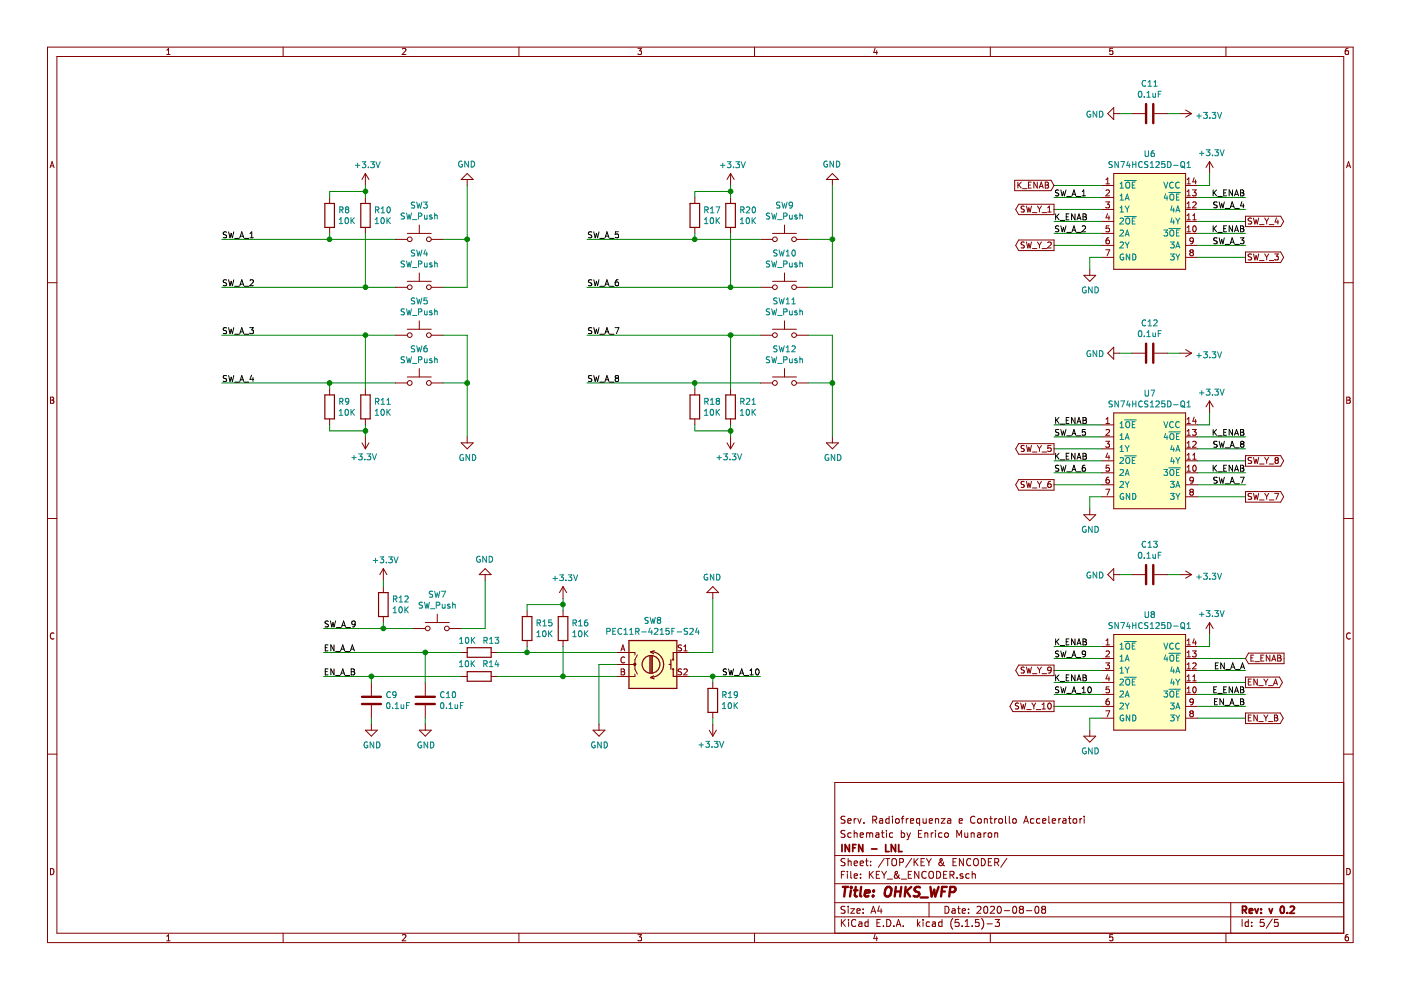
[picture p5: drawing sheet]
EESchema Schematic File Version 4
EELAYER 30 0
EELAYER END
$Descr A4 11693 8268
encoding utf-8
Sheet 5 5
Title "OHKS_WFP"
Date "2020-08-08"
Rev "v 0.2"
Comp "INFN - LNL"
Comment1 "Schematic by Enrico Munaron"
Comment2 "Serv. Radiofrequenza e Controllo Acceleratori"
Comment3 ""
Comment4 ""
$EndDescr
$Comp
L Device:Rotary_Encoder_Switch SW8
U 1 1
P 5450 5550
F 0 "SW8" H 5450 5917 50  0000 C CNN
F 1 "PEC11R-4215F-S24" H 5450 5826 50  0000 C CNN
F 2 "WFP_v2_0_Hardware:PEC11R" H 5300 5710 50  0001 C CNN
F 3 "~" H 5450 5810 50  0001 C CNN
	1    5450 5550
	1    0    0    -1  
$EndComp
$Comp
L Switch:SW_Push SW3
U 1 1
P 3500 2000
F 0 "SW3" H 3500 2285 50  0000 C CNN
F 1 "SW_Push" H 3500 2194 50  0000 C CNN
F 2 "Button_Switch_Keyboard:SW_Cherry_MX_1.00u_PCB" H 3500 2200 50  0001 C CNN
F 3 "~" H 3500 2200 50  0001 C CNN
	1    3500 2000
	1    0    0    -1  
$EndComp
$Comp
L WFP_v2_0:SN74HCS125D-Q1 U6
U 1 1
P 9600 1850
F 0 "U6" H 9600 2415 50  0000 C CNN
F 1 "SN74HCS125D-Q1" H 9600 2324 50  0000 C CNN
F 2 "Package_SO:SOIC-14_3.9x8.7mm_P1.27mm" H 9600 1400 50  0001 C CNN
F 3 "https://www.ti.com/lit/ds/symlink/sn74hcs125-q1.pdf" H 9300 2250 50  0001 C CNN
	1    9600 1850
	1    0    0    -1  
$EndComp
$Comp
L WFP_v2_0:SN74HCS125D-Q1 U8
U 1 1
P 9600 5700
F 0 "U8" H 9600 6265 50  0000 C CNN
F 1 "SN74HCS125D-Q1" H 9600 6174 50  0000 C CNN
F 2 "Package_SO:SOIC-14_3.9x8.7mm_P1.27mm" H 9600 5250 50  0001 C CNN
F 3 "https://www.ti.com/lit/ds/symlink/sn74hcs125-q1.pdf" H 9300 6100 50  0001 C CNN
	1    9600 5700
	1    0    0    -1  
$EndComp
$Comp
L Device:R R9
U 1 1
P 2750 3400
F 0 "R9" H 2820 3446 50  0000 L CNN
F 1 "10K" H 2820 3355 50  0000 L CNN
F 2 "Resistor_SMD:R_0603_1608Metric_Pad1.05x0.95mm_HandSolder" V 2680 3400 50  0001 C CNN
F 3 "~" H 2750 3400 50  0001 C CNN
	1    2750 3400
	1    0    0    -1  
$EndComp
$Comp
L Device:R R11
U 1 1
P 3050 3400
F 0 "R11" H 3120 3446 50  0000 L CNN
F 1 "10K" H 3120 3355 50  0000 L CNN
F 2 "Resistor_SMD:R_0603_1608Metric_Pad1.05x0.95mm_HandSolder" V 2980 3400 50  0001 C CNN
F 3 "~" H 3050 3400 50  0001 C CNN
	1    3050 3400
	1    0    0    -1  
$EndComp
$Comp
L Device:R R8
U 1 1
P 2750 1800
F 0 "R8" H 2820 1846 50  0000 L CNN
F 1 "10K" H 2820 1755 50  0000 L CNN
F 2 "Resistor_SMD:R_0603_1608Metric_Pad1.05x0.95mm_HandSolder" V 2680 1800 50  0001 C CNN
F 3 "~" H 2750 1800 50  0001 C CNN
	1    2750 1800
	1    0    0    -1  
$EndComp
$Comp
L Device:R R10
U 1 1
P 3050 1800
F 0 "R10" H 3120 1846 50  0000 L CNN
F 1 "10K" H 3120 1755 50  0000 L CNN
F 2 "Resistor_SMD:R_0603_1608Metric_Pad1.05x0.95mm_HandSolder" V 2980 1800 50  0001 C CNN
F 3 "~" H 3050 1800 50  0001 C CNN
	1    3050 1800
	1    0    0    -1  
$EndComp
Wire Wire Line
	3700 3200 3900 3200
Wire Wire Line
	3900 3200 3900 2800
Wire Wire Line
	3700 2000 3900 2000
Connection ~ 3900 2000
Wire Wire Line
	3900 2000 3900 1550
Wire Wire Line
	3700 2400 3900 2400
Wire Wire Line
	3900 2400 3900 2000
Wire Wire Line
	3700 2800 3900 2800
Wire Wire Line
	1850 3200 2750 3200
Wire Wire Line
	1850 2400 3050 2400
Wire Wire Line
	1850 2000 2750 2000
Wire Wire Line
	1850 2800 3050 2800
Connection ~ 3050 2800
Wire Wire Line
	3050 2800 3300 2800
Connection ~ 2750 3200
Wire Wire Line
	2750 3200 3300 3200
Connection ~ 3050 2400
Wire Wire Line
	3050 2400 3300 2400
Connection ~ 2750 2000
Wire Wire Line
	2750 2000 3300 2000
Wire Wire Line
	3900 3200 3900 3650
Connection ~ 3900 3200
Wire Wire Line
	3050 3250 3050 2800
Wire Wire Line
	2750 3250 2750 3200
Wire Wire Line
	3050 1950 3050 2400
Wire Wire Line
	2750 1950 2750 2000
$Comp
L power:GND #PWR034
U 1 1
P 3900 1550
F 0 "#PWR034" H 3900 1300 50  0001 C CNN
F 1 "GND" H 3905 1377 50  0000 C CNN
F 2 "" H 3900 1550 50  0001 C CNN
F 3 "" H 3900 1550 50  0001 C CNN
	1    3900 1550
	-1   0    0    1   
$EndComp
$Comp
L power:GND #PWR035
U 1 1
P 3900 3650
F 0 "#PWR035" H 3900 3400 50  0001 C CNN
F 1 "GND" H 3905 3477 50  0000 C CNN
F 2 "" H 3900 3650 50  0001 C CNN
F 3 "" H 3900 3650 50  0001 C CNN
	1    3900 3650
	1    0    0    -1  
$EndComp
$Comp
L power:+3.3V #PWR029
U 1 1
P 3050 1550
F 0 "#PWR029" H 3050 1400 50  0001 C CNN
F 1 "+3.3V" H 3065 1723 50  0000 C CNN
F 2 "" H 3050 1550 50  0001 C CNN
F 3 "" H 3050 1550 50  0001 C CNN
	1    3050 1550
	1    0    0    -1  
$EndComp
$Comp
L power:+3.3V #PWR030
U 1 1
P 3050 3650
F 0 "#PWR030" H 3050 3500 50  0001 C CNN
F 1 "+3.3V" H 3065 3823 50  0000 C CNN
F 2 "" H 3050 3650 50  0001 C CNN
F 3 "" H 3050 3650 50  0001 C CNN
	1    3050 3650
	-1   0    0    1   
$EndComp
Wire Wire Line
	2750 3550 2750 3600
Wire Wire Line
	2750 3600 3050 3600
Wire Wire Line
	3050 3550 3050 3600
Connection ~ 3050 3600
Wire Wire Line
	3050 3600 3050 3650
Wire Wire Line
	3050 1550 3050 1600
Wire Wire Line
	2750 1650 2750 1600
Wire Wire Line
	2750 1600 3050 1600
Connection ~ 3050 1600
Wire Wire Line
	3050 1600 3050 1650
$Comp
L Device:R R18
U 1 1
P 5800 3400
F 0 "R18" H 5870 3446 50  0000 L CNN
F 1 "10K" H 5870 3355 50  0000 L CNN
F 2 "Resistor_SMD:R_0603_1608Metric_Pad1.05x0.95mm_HandSolder" V 5730 3400 50  0001 C CNN
F 3 "~" H 5800 3400 50  0001 C CNN
	1    5800 3400
	1    0    0    -1  
$EndComp
$Comp
L Device:R R21
U 1 1
P 6100 3400
F 0 "R21" H 6170 3446 50  0000 L CNN
F 1 "10K" H 6170 3355 50  0000 L CNN
F 2 "Resistor_SMD:R_0603_1608Metric_Pad1.05x0.95mm_HandSolder" V 6030 3400 50  0001 C CNN
F 3 "~" H 6100 3400 50  0001 C CNN
	1    6100 3400
	1    0    0    -1  
$EndComp
$Comp
L Device:R R17
U 1 1
P 5800 1800
F 0 "R17" H 5870 1846 50  0000 L CNN
F 1 "10K" H 5870 1755 50  0000 L CNN
F 2 "Resistor_SMD:R_0603_1608Metric_Pad1.05x0.95mm_HandSolder" V 5730 1800 50  0001 C CNN
F 3 "~" H 5800 1800 50  0001 C CNN
	1    5800 1800
	1    0    0    -1  
$EndComp
$Comp
L Device:R R20
U 1 1
P 6100 1800
F 0 "R20" H 6170 1846 50  0000 L CNN
F 1 "10K" H 6170 1755 50  0000 L CNN
F 2 "Resistor_SMD:R_0603_1608Metric_Pad1.05x0.95mm_HandSolder" V 6030 1800 50  0001 C CNN
F 3 "~" H 6100 1800 50  0001 C CNN
	1    6100 1800
	1    0    0    -1  
$EndComp
Wire Wire Line
	6750 3200 6950 3200
Wire Wire Line
	6950 3200 6950 2800
Wire Wire Line
	6750 2000 6950 2000
Connection ~ 6950 2000
Wire Wire Line
	6950 2000 6950 1550
Wire Wire Line
	6750 2400 6950 2400
Wire Wire Line
	6950 2400 6950 2000
Wire Wire Line
	6750 2800 6950 2800
Wire Wire Line
	4900 3200 5800 3200
Wire Wire Line
	4900 2400 6100 2400
Wire Wire Line
	4900 2000 5800 2000
Wire Wire Line
	4900 2800 6100 2800
Connection ~ 6100 2800
Wire Wire Line
	6100 2800 6350 2800
Connection ~ 5800 3200
Wire Wire Line
	5800 3200 6350 3200
Connection ~ 6100 2400
Wire Wire Line
	6100 2400 6350 2400
Connection ~ 5800 2000
Wire Wire Line
	5800 2000 6350 2000
Wire Wire Line
	6950 3200 6950 3650
Connection ~ 6950 3200
Wire Wire Line
	6100 3250 6100 2800
Wire Wire Line
	5800 3250 5800 3200
Wire Wire Line
	6100 1950 6100 2400
Wire Wire Line
	5800 1950 5800 2000
$Comp
L power:GND #PWR043
U 1 1
P 6950 1550
F 0 "#PWR043" H 6950 1300 50  0001 C CNN
F 1 "GND" H 6955 1377 50  0000 C CNN
F 2 "" H 6950 1550 50  0001 C CNN
F 3 "" H 6950 1550 50  0001 C CNN
	1    6950 1550
	-1   0    0    1   
$EndComp
$Comp
L power:GND #PWR044
U 1 1
P 6950 3650
F 0 "#PWR044" H 6950 3400 50  0001 C CNN
F 1 "GND" H 6955 3477 50  0000 C CNN
F 2 "" H 6950 3650 50  0001 C CNN
F 3 "" H 6950 3650 50  0001 C CNN
	1    6950 3650
	1    0    0    -1  
$EndComp
$Comp
L power:+3.3V #PWR041
U 1 1
P 6100 1550
F 0 "#PWR041" H 6100 1400 50  0001 C CNN
F 1 "+3.3V" H 6115 1723 50  0000 C CNN
F 2 "" H 6100 1550 50  0001 C CNN
F 3 "" H 6100 1550 50  0001 C CNN
	1    6100 1550
	1    0    0    -1  
$EndComp
$Comp
L power:+3.3V #PWR042
U 1 1
P 6100 3650
F 0 "#PWR042" H 6100 3500 50  0001 C CNN
F 1 "+3.3V" H 6115 3823 50  0000 C CNN
F 2 "" H 6100 3650 50  0001 C CNN
F 3 "" H 6100 3650 50  0001 C CNN
	1    6100 3650
	-1   0    0    1   
$EndComp
Wire Wire Line
	5800 3550 5800 3600
Wire Wire Line
	5800 3600 6100 3600
Wire Wire Line
	6100 3550 6100 3600
Connection ~ 6100 3600
Wire Wire Line
	6100 3600 6100 3650
Wire Wire Line
	6100 1550 6100 1600
Wire Wire Line
	5800 1650 5800 1600
Wire Wire Line
	5800 1600 6100 1600
Connection ~ 6100 1600
Wire Wire Line
	6100 1600 6100 1650
Text Label 1850 2000 0    50   ~ 0
SW_A_1
Text Label 1850 2400 0    50   ~ 0
SW_A_2
Text Label 1850 2800 0    50   ~ 0
SW_A_3
Text Label 1850 3200 0    50   ~ 0
SW_A_4
Text Label 4900 2000 0    50   ~ 0
SW_A_5
Text Label 4900 2400 0    50   ~ 0
SW_A_6
Text Label 4900 2800 0    50   ~ 0
SW_A_7
Text Label 4900 3200 0    50   ~ 0
SW_A_8
Wire Wire Line
	9200 2150 9100 2150
Wire Wire Line
	9100 2150 9100 2250
$Comp
L power:GND #PWR045
U 1 1
P 9100 2250
F 0 "#PWR045" H 9100 2000 50  0001 C CNN
F 1 "GND" H 9105 2077 50  0000 C CNN
F 2 "" H 9100 2250 50  0001 C CNN
F 3 "" H 9100 2250 50  0001 C CNN
	1    9100 2250
	1    0    0    -1  
$EndComp
$Comp
L power:+3.3V #PWR054
U 1 1
P 10100 1450
F 0 "#PWR054" H 10100 1300 50  0001 C CNN
F 1 "+3.3V" H 10115 1623 50  0000 C CNN
F 2 "" H 10100 1450 50  0001 C CNN
F 3 "" H 10100 1450 50  0001 C CNN
	1    10100 1450
	1    0    0    -1  
$EndComp
Wire Wire Line
	10000 1550 10100 1550
Wire Wire Line
	10100 1550 10100 1450
Wire Wire Line
	8800 1550 9200 1550
Wire Wire Line
	9200 1650 8800 1650
Wire Wire Line
	9200 1750 8800 1750
Wire Wire Line
	9200 1850 8800 1850
Wire Wire Line
	9200 1950 8800 1950
Wire Wire Line
	9200 2050 8800 2050
Text Label 8800 1650 0    50   ~ 0
SW_A_1
Text Label 8800 1950 0    50   ~ 0
SW_A_2
Wire Wire Line
	10000 1650 10400 1650
Wire Wire Line
	10400 1750 10000 1750
Wire Wire Line
	10400 1850 10000 1850
Wire Wire Line
	10400 1950 10000 1950
Wire Wire Line
	10400 2050 10000 2050
Wire Wire Line
	10400 2150 10000 2150
Text Label 10400 2050 2    50   ~ 0
SW_A_3
Text Label 10400 1750 2    50   ~ 0
SW_A_4
Text Label 8800 1850 0    50   ~ 0
K_ENAB
Text Label 10400 1650 2    50   ~ 0
K_ENAB
Text Label 10400 1950 2    50   ~ 0
K_ENAB
$Comp
L Device:C C11
U 1 1
P 9600 950
F 0 "C11" V 9348 950 50  0000 C CNN
F 1 "0.1uF" V 9439 950 50  0000 C CNN
F 2 "Capacitor_SMD:C_0603_1608Metric_Pad1.05x0.95mm_HandSolder" H 9638 800 50  0001 C CNN
F 3 "~" H 9600 950 50  0001 C CNN
	1    9600 950 
	0    1    1    0   
$EndComp
$Comp
L power:+3.3V #PWR051
U 1 1
P 9850 950
F 0 "#PWR051" H 9850 800 50  0001 C CNN
F 1 "+3.3V" V 9865 1078 50  0000 L CNN
F 2 "" H 9850 950 50  0001 C CNN
F 3 "" H 9850 950 50  0001 C CNN
	1    9850 950 
	0    1    1    0   
$EndComp
$Comp
L power:GND #PWR048
U 1 1
P 9350 950
F 0 "#PWR048" H 9350 700 50  0001 C CNN
F 1 "GND" V 9355 822 50  0000 R CNN
F 2 "" H 9350 950 50  0001 C CNN
F 3 "" H 9350 950 50  0001 C CNN
	1    9350 950 
	0    1    1    0   
$EndComp
Wire Wire Line
	9350 950  9450 950 
Wire Wire Line
	9750 950  9850 950 
$Comp
L WFP_v2_0:SN74HCS125D-Q1 U7
U 1 1
P 9600 3850
F 0 "U7" H 9600 4415 50  0000 C CNN
F 1 "SN74HCS125D-Q1" H 9600 4324 50  0000 C CNN
F 2 "Package_SO:SOIC-14_3.9x8.7mm_P1.27mm" H 9600 3400 50  0001 C CNN
F 3 "https://www.ti.com/lit/ds/symlink/sn74hcs125-q1.pdf" H 9300 4250 50  0001 C CNN
	1    9600 3850
	1    0    0    -1  
$EndComp
Wire Wire Line
	9200 4150 9100 4150
Wire Wire Line
	9100 4150 9100 4250
$Comp
L power:GND #PWR046
U 1 1
P 9100 4250
F 0 "#PWR046" H 9100 4000 50  0001 C CNN
F 1 "GND" H 9105 4077 50  0000 C CNN
F 2 "" H 9100 4250 50  0001 C CNN
F 3 "" H 9100 4250 50  0001 C CNN
	1    9100 4250
	1    0    0    -1  
$EndComp
$Comp
L power:+3.3V #PWR055
U 1 1
P 10100 3450
F 0 "#PWR055" H 10100 3300 50  0001 C CNN
F 1 "+3.3V" H 10115 3623 50  0000 C CNN
F 2 "" H 10100 3450 50  0001 C CNN
F 3 "" H 10100 3450 50  0001 C CNN
	1    10100 3450
	1    0    0    -1  
$EndComp
Wire Wire Line
	10000 3550 10100 3550
Wire Wire Line
	10100 3550 10100 3450
Wire Wire Line
	8800 3550 9200 3550
Wire Wire Line
	9200 3650 8800 3650
Wire Wire Line
	9200 3750 8800 3750
Wire Wire Line
	9200 3850 8800 3850
Wire Wire Line
	9200 3950 8800 3950
Wire Wire Line
	9200 4050 8800 4050
Text Label 8800 3650 0    50   ~ 0
SW_A_5
Text Label 8800 3950 0    50   ~ 0
SW_A_6
Wire Wire Line
	10000 3650 10400 3650
Wire Wire Line
	10400 3750 10000 3750
Wire Wire Line
	10400 3850 10000 3850
Wire Wire Line
	10400 3950 10000 3950
Wire Wire Line
	10400 4050 10000 4050
Wire Wire Line
	10400 4150 10000 4150
Text Label 10400 4050 2    50   ~ 0
SW_A_7
Text Label 10400 3750 2    50   ~ 0
SW_A_8
Text Label 8800 3550 0    50   ~ 0
K_ENAB
Text Label 8800 3850 0    50   ~ 0
K_ENAB
Text Label 10400 3650 2    50   ~ 0
K_ENAB
Text Label 10400 3950 2    50   ~ 0
K_ENAB
$Comp
L Device:C C12
U 1 1
P 9600 2950
F 0 "C12" V 9348 2950 50  0000 C CNN
F 1 "0.1uF" V 9439 2950 50  0000 C CNN
F 2 "Capacitor_SMD:C_0603_1608Metric_Pad1.05x0.95mm_HandSolder" H 9638 2800 50  0001 C CNN
F 3 "~" H 9600 2950 50  0001 C CNN
	1    9600 2950
	0    1    1    0   
$EndComp
$Comp
L power:+3.3V #PWR052
U 1 1
P 9850 2950
F 0 "#PWR052" H 9850 2800 50  0001 C CNN
F 1 "+3.3V" V 9865 3078 50  0000 L CNN
F 2 "" H 9850 2950 50  0001 C CNN
F 3 "" H 9850 2950 50  0001 C CNN
	1    9850 2950
	0    1    1    0   
$EndComp
$Comp
L power:GND #PWR049
U 1 1
P 9350 2950
F 0 "#PWR049" H 9350 2700 50  0001 C CNN
F 1 "GND" V 9355 2822 50  0000 R CNN
F 2 "" H 9350 2950 50  0001 C CNN
F 3 "" H 9350 2950 50  0001 C CNN
	1    9350 2950
	0    1    1    0   
$EndComp
Wire Wire Line
	9350 2950 9450 2950
Wire Wire Line
	9750 2950 9850 2950
Text GLabel 8800 1750 0    50   Output ~ 0
SW_Y_1
Text GLabel 8800 2050 0    50   Output ~ 0
SW_Y_2
Text GLabel 8800 1550 0    50   Input ~ 0
K_ENAB
Text GLabel 10400 1850 2    50   Output ~ 0
SW_Y_4
Text GLabel 10400 2150 2    50   Output ~ 0
SW_Y_3
Text GLabel 8800 3750 0    50   Output ~ 0
SW_Y_5
Text GLabel 8800 4050 0    50   Output ~ 0
SW_Y_6
Text GLabel 10400 3850 2    50   Output ~ 0
SW_Y_8
Text GLabel 10400 4150 2    50   Output ~ 0
SW_Y_7
$Comp
L Switch:SW_Push SW4
U 1 1
P 3500 2400
F 0 "SW4" H 3500 2685 50  0000 C CNN
F 1 "SW_Push" H 3500 2594 50  0000 C CNN
F 2 "Button_Switch_Keyboard:SW_Cherry_MX_1.00u_PCB" H 3500 2600 50  0001 C CNN
F 3 "~" H 3500 2600 50  0001 C CNN
	1    3500 2400
	1    0    0    -1  
$EndComp
$Comp
L Switch:SW_Push SW5
U 1 1
P 3500 2800
F 0 "SW5" H 3500 3085 50  0000 C CNN
F 1 "SW_Push" H 3500 2994 50  0000 C CNN
F 2 "Button_Switch_Keyboard:SW_Cherry_MX_1.00u_PCB" H 3500 3000 50  0001 C CNN
F 3 "~" H 3500 3000 50  0001 C CNN
	1    3500 2800
	1    0    0    -1  
$EndComp
$Comp
L Switch:SW_Push SW6
U 1 1
P 3500 3200
F 0 "SW6" H 3500 3485 50  0000 C CNN
F 1 "SW_Push" H 3500 3394 50  0000 C CNN
F 2 "Button_Switch_Keyboard:SW_Cherry_MX_1.00u_PCB" H 3500 3400 50  0001 C CNN
F 3 "~" H 3500 3400 50  0001 C CNN
	1    3500 3200
	1    0    0    -1  
$EndComp
$Comp
L Switch:SW_Push SW9
U 1 1
P 6550 2000
F 0 "SW9" H 6550 2285 50  0000 C CNN
F 1 "SW_Push" H 6550 2194 50  0000 C CNN
F 2 "Button_Switch_Keyboard:SW_Cherry_MX_1.00u_PCB" H 6550 2200 50  0001 C CNN
F 3 "~" H 6550 2200 50  0001 C CNN
	1    6550 2000
	1    0    0    -1  
$EndComp
$Comp
L Switch:SW_Push SW10
U 1 1
P 6550 2400
F 0 "SW10" H 6550 2685 50  0000 C CNN
F 1 "SW_Push" H 6550 2594 50  0000 C CNN
F 2 "Button_Switch_Keyboard:SW_Cherry_MX_1.00u_PCB" H 6550 2600 50  0001 C CNN
F 3 "~" H 6550 2600 50  0001 C CNN
	1    6550 2400
	1    0    0    -1  
$EndComp
$Comp
L Switch:SW_Push SW11
U 1 1
P 6550 2800
F 0 "SW11" H 6550 3085 50  0000 C CNN
F 1 "SW_Push" H 6550 2994 50  0000 C CNN
F 2 "Button_Switch_Keyboard:SW_Cherry_MX_1.00u_PCB" H 6550 3000 50  0001 C CNN
F 3 "~" H 6550 3000 50  0001 C CNN
	1    6550 2800
	1    0    0    -1  
$EndComp
$Comp
L Switch:SW_Push SW12
U 1 1
P 6550 3200
F 0 "SW12" H 6550 3485 50  0000 C CNN
F 1 "SW_Push" H 6550 3394 50  0000 C CNN
F 2 "Button_Switch_Keyboard:SW_Cherry_MX_1.00u_PCB" H 6550 3400 50  0001 C CNN
F 3 "~" H 6550 3400 50  0001 C CNN
	1    6550 3200
	1    0    0    -1  
$EndComp
$Comp
L power:GND #PWR039
U 1 1
P 5950 5000
F 0 "#PWR039" H 5950 4750 50  0001 C CNN
F 1 "GND" H 5955 4827 50  0000 C CNN
F 2 "" H 5950 5000 50  0001 C CNN
F 3 "" H 5950 5000 50  0001 C CNN
	1    5950 5000
	-1   0    0    1   
$EndComp
Wire Wire Line
	5950 5450 5750 5450
$Comp
L power:+3.3V #PWR040
U 1 1
P 5950 6050
F 0 "#PWR040" H 5950 5900 50  0001 C CNN
F 1 "+3.3V" H 5965 6223 50  0000 C CNN
F 2 "" H 5950 6050 50  0001 C CNN
F 3 "" H 5950 6050 50  0001 C CNN
	1    5950 6050
	-1   0    0    1   
$EndComp
$Comp
L Device:R R19
U 1 1
P 5950 5850
F 0 "R19" H 6020 5896 50  0000 L CNN
F 1 "10K" H 6020 5805 50  0000 L CNN
F 2 "Resistor_SMD:R_0603_1608Metric_Pad1.05x0.95mm_HandSolder" V 5880 5850 50  0001 C CNN
F 3 "~" H 5950 5850 50  0001 C CNN
	1    5950 5850
	1    0    0    -1  
$EndComp
Wire Wire Line
	5750 5650 5950 5650
Wire Wire Line
	5950 5650 5950 5700
Wire Wire Line
	6350 5650 5950 5650
Connection ~ 5950 5650
Text Label 6350 5650 2    50   ~ 0
SW_A_10
Wire Wire Line
	5950 6050 5950 6000
$Comp
L Switch:SW_Push SW7
U 1 1
P 3650 5250
F 0 "SW7" H 3650 5535 50  0000 C CNN
F 1 "SW_Push" H 3650 5444 50  0000 C CNN
F 2 "Button_Switch_Keyboard:SW_Cherry_MX_1.00u_PCB" H 3650 5450 50  0001 C CNN
F 3 "~" H 3650 5450 50  0001 C CNN
	1    3650 5250
	1    0    0    -1  
$EndComp
$Comp
L Device:R R12
U 1 1
P 3200 5050
F 0 "R12" H 3270 5096 50  0000 L CNN
F 1 "10K" H 3270 5005 50  0000 L CNN
F 2 "Resistor_SMD:R_0603_1608Metric_Pad1.05x0.95mm_HandSolder" V 3130 5050 50  0001 C CNN
F 3 "~" H 3200 5050 50  0001 C CNN
	1    3200 5050
	1    0    0    -1  
$EndComp
Wire Wire Line
	3850 5250 4050 5250
$Comp
L power:GND #PWR036
U 1 1
P 4050 4850
F 0 "#PWR036" H 4050 4600 50  0001 C CNN
F 1 "GND" H 4055 4677 50  0000 C CNN
F 2 "" H 4050 4850 50  0001 C CNN
F 3 "" H 4050 4850 50  0001 C CNN
	1    4050 4850
	-1   0    0    1   
$EndComp
$Comp
L power:+3.3V #PWR032
U 1 1
P 3200 4850
F 0 "#PWR032" H 3200 4700 50  0001 C CNN
F 1 "+3.3V" H 3215 5023 50  0000 C CNN
F 2 "" H 3200 4850 50  0001 C CNN
F 3 "" H 3200 4850 50  0001 C CNN
	1    3200 4850
	1    0    0    -1  
$EndComp
Text Label 2700 5250 0    50   ~ 0
SW_A_9
Wire Wire Line
	3200 4850 3200 4900
Wire Wire Line
	3450 5250 3200 5250
Wire Wire Line
	3200 5200 3200 5250
Connection ~ 3200 5250
Wire Wire Line
	3200 5250 2700 5250
Wire Wire Line
	4050 4850 4050 5250
Wire Wire Line
	8800 5400 9200 5400
Wire Wire Line
	9200 5500 8800 5500
Wire Wire Line
	9200 5600 8800 5600
Wire Wire Line
	9200 5700 8800 5700
Wire Wire Line
	9200 5800 8800 5800
Wire Wire Line
	9200 5900 8800 5900
Text Label 8800 5500 0    50   ~ 0
SW_A_9
Text Label 8800 5800 0    50   ~ 0
SW_A_10
Text Label 8800 5700 0    50   ~ 0
K_ENAB
Text GLabel 8800 5600 0    50   Output ~ 0
SW_Y_9
Text GLabel 8800 5900 0    50   Output ~ 0
SW_Y_10
Wire Wire Line
	9200 6000 9100 6000
Wire Wire Line
	9100 6000 9100 6100
$Comp
L power:GND #PWR047
U 1 1
P 9100 6100
F 0 "#PWR047" H 9100 5850 50  0001 C CNN
F 1 "GND" H 9105 5927 50  0000 C CNN
F 2 "" H 9100 6100 50  0001 C CNN
F 3 "" H 9100 6100 50  0001 C CNN
	1    9100 6100
	1    0    0    -1  
$EndComp
$Comp
L power:+3.3V #PWR056
U 1 1
P 10100 5300
F 0 "#PWR056" H 10100 5150 50  0001 C CNN
F 1 "+3.3V" H 10115 5473 50  0000 C CNN
F 2 "" H 10100 5300 50  0001 C CNN
F 3 "" H 10100 5300 50  0001 C CNN
	1    10100 5300
	1    0    0    -1  
$EndComp
Wire Wire Line
	10000 5400 10100 5400
Wire Wire Line
	10100 5400 10100 5300
Wire Wire Line
	10000 5500 10400 5500
Wire Wire Line
	10400 5600 10000 5600
Wire Wire Line
	10400 5700 10000 5700
Wire Wire Line
	10400 5800 10000 5800
Wire Wire Line
	10400 5900 10000 5900
Wire Wire Line
	10400 6000 10000 6000
Text Label 10400 5900 2    50   ~ 0
EN_A_B
Text Label 10400 5600 2    50   ~ 0
EN_A_A
Text Label 10400 5800 2    50   ~ 0
E_ENAB
Text GLabel 10400 5700 2    50   Output ~ 0
EN_Y_A
Text GLabel 10400 6000 2    50   Output ~ 0
EN_Y_B
$Comp
L Device:C C13
U 1 1
P 9600 4800
F 0 "C13" V 9348 4800 50  0000 C CNN
F 1 "0.1uF" V 9439 4800 50  0000 C CNN
F 2 "Capacitor_SMD:C_0603_1608Metric_Pad1.05x0.95mm_HandSolder" H 9638 4650 50  0001 C CNN
F 3 "~" H 9600 4800 50  0001 C CNN
	1    9600 4800
	0    1    1    0   
$EndComp
$Comp
L power:+3.3V #PWR053
U 1 1
P 9850 4800
F 0 "#PWR053" H 9850 4650 50  0001 C CNN
F 1 "+3.3V" V 9865 4928 50  0000 L CNN
F 2 "" H 9850 4800 50  0001 C CNN
F 3 "" H 9850 4800 50  0001 C CNN
	1    9850 4800
	0    1    1    0   
$EndComp
$Comp
L power:GND #PWR050
U 1 1
P 9350 4800
F 0 "#PWR050" H 9350 4550 50  0001 C CNN
F 1 "GND" V 9355 4672 50  0000 R CNN
F 2 "" H 9350 4800 50  0001 C CNN
F 3 "" H 9350 4800 50  0001 C CNN
	1    9350 4800
	0    1    1    0   
$EndComp
Wire Wire Line
	9350 4800 9450 4800
Wire Wire Line
	9750 4800 9850 4800
Text Label 8800 5400 0    50   ~ 0
K_ENAB
Text GLabel 10400 5500 2    50   Input ~ 0
E_ENAB
$Comp
L power:GND #PWR038
U 1 1
P 5000 6050
F 0 "#PWR038" H 5000 5800 50  0001 C CNN
F 1 "GND" H 5005 5877 50  0000 C CNN
F 2 "" H 5000 6050 50  0001 C CNN
F 3 "" H 5000 6050 50  0001 C CNN
	1    5000 6050
	1    0    0    -1  
$EndComp
Wire Wire Line
	5000 5550 5150 5550
$Comp
L Device:R R15
U 1 1
P 4400 5250
F 0 "R15" H 4470 5296 50  0000 L CNN
F 1 "10K" H 4470 5205 50  0000 L CNN
F 2 "Resistor_SMD:R_0603_1608Metric_Pad1.05x0.95mm_HandSolder" V 4330 5250 50  0001 C CNN
F 3 "~" H 4400 5250 50  0001 C CNN
	1    4400 5250
	1    0    0    -1  
$EndComp
$Comp
L Device:R R16
U 1 1
P 4700 5250
F 0 "R16" H 4770 5296 50  0000 L CNN
F 1 "10K" H 4770 5205 50  0000 L CNN
F 2 "Resistor_SMD:R_0603_1608Metric_Pad1.05x0.95mm_HandSolder" V 4630 5250 50  0001 C CNN
F 3 "~" H 4700 5250 50  0001 C CNN
	1    4700 5250
	1    0    0    -1  
$EndComp
$Comp
L power:+3.3V #PWR037
U 1 1
P 4700 5000
F 0 "#PWR037" H 4700 4850 50  0001 C CNN
F 1 "+3.3V" H 4715 5173 50  0000 C CNN
F 2 "" H 4700 5000 50  0001 C CNN
F 3 "" H 4700 5000 50  0001 C CNN
	1    4700 5000
	1    0    0    -1  
$EndComp
Wire Wire Line
	4700 5000 4700 5050
Wire Wire Line
	4400 5100 4400 5050
Wire Wire Line
	4400 5050 4700 5050
Connection ~ 4700 5050
Wire Wire Line
	4700 5050 4700 5100
Wire Wire Line
	5150 5450 4400 5450
Wire Wire Line
	4400 5400 4400 5450
Connection ~ 4400 5450
Wire Wire Line
	4400 5450 4150 5450
Wire Wire Line
	5150 5650 4700 5650
Wire Wire Line
	4700 5400 4700 5650
Connection ~ 4700 5650
Wire Wire Line
	4700 5650 4150 5650
$Comp
L Device:R R13
U 1 1
P 4000 5450
F 0 "R13" V 3900 5550 50  0000 C CNN
F 1 "10K" V 3900 5350 50  0000 C CNN
F 2 "Resistor_SMD:R_0603_1608Metric_Pad1.05x0.95mm_HandSolder" V 3930 5450 50  0001 C CNN
F 3 "~" H 4000 5450 50  0001 C CNN
	1    4000 5450
	0    1    1    0   
$EndComp
$Comp
L Device:R R14
U 1 1
P 4000 5650
F 0 "R14" V 4100 5550 50  0000 C CNN
F 1 "10K" V 4100 5750 50  0000 C CNN
F 2 "Resistor_SMD:R_0603_1608Metric_Pad1.05x0.95mm_HandSolder" V 3930 5650 50  0001 C CNN
F 3 "~" H 4000 5650 50  0001 C CNN
	1    4000 5650
	0    -1   -1   0   
$EndComp
$Comp
L Device:C C10
U 1 1
P 3550 5850
F 0 "C10" H 3665 5896 50  0000 L CNN
F 1 "0.1uF" H 3665 5805 50  0000 L CNN
F 2 "Capacitor_SMD:C_0603_1608Metric_Pad1.05x0.95mm_HandSolder" H 3588 5700 50  0001 C CNN
F 3 "~" H 3550 5850 50  0001 C CNN
	1    3550 5850
	1    0    0    -1  
$EndComp
$Comp
L Device:C C9
U 1 1
P 3100 5850
F 0 "C9" H 3215 5896 50  0000 L CNN
F 1 "0.1uF" H 3215 5805 50  0000 L CNN
F 2 "Capacitor_SMD:C_0603_1608Metric_Pad1.05x0.95mm_HandSolder" H 3138 5700 50  0001 C CNN
F 3 "~" H 3100 5850 50  0001 C CNN
	1    3100 5850
	1    0    0    -1  
$EndComp
Wire Wire Line
	3850 5650 3100 5650
Wire Wire Line
	3850 5450 3550 5450
Wire Wire Line
	3550 5700 3550 5450
Connection ~ 3550 5450
Wire Wire Line
	3100 5700 3100 5650
Connection ~ 3100 5650
$Comp
L power:GND #PWR033
U 1 1
P 3550 6050
F 0 "#PWR033" H 3550 5800 50  0001 C CNN
F 1 "GND" H 3555 5877 50  0000 C CNN
F 2 "" H 3550 6050 50  0001 C CNN
F 3 "" H 3550 6050 50  0001 C CNN
	1    3550 6050
	1    0    0    -1  
$EndComp
$Comp
L power:GND #PWR031
U 1 1
P 3100 6050
F 0 "#PWR031" H 3100 5800 50  0001 C CNN
F 1 "GND" H 3105 5877 50  0000 C CNN
F 2 "" H 3100 6050 50  0001 C CNN
F 3 "" H 3100 6050 50  0001 C CNN
	1    3100 6050
	1    0    0    -1  
$EndComp
Wire Wire Line
	3550 6000 3550 6050
Wire Wire Line
	3100 6000 3100 6050
Wire Wire Line
	5000 5550 5000 6050
Text Label 2700 5450 0    50   ~ 0
EN_A_A
Text Label 2700 5650 0    50   ~ 0
EN_A_B
Wire Wire Line
	2700 5450 3550 5450
Wire Wire Line
	2700 5650 3100 5650
Wire Wire Line
	5950 5000 5950 5450
$EndSCHEMATC
